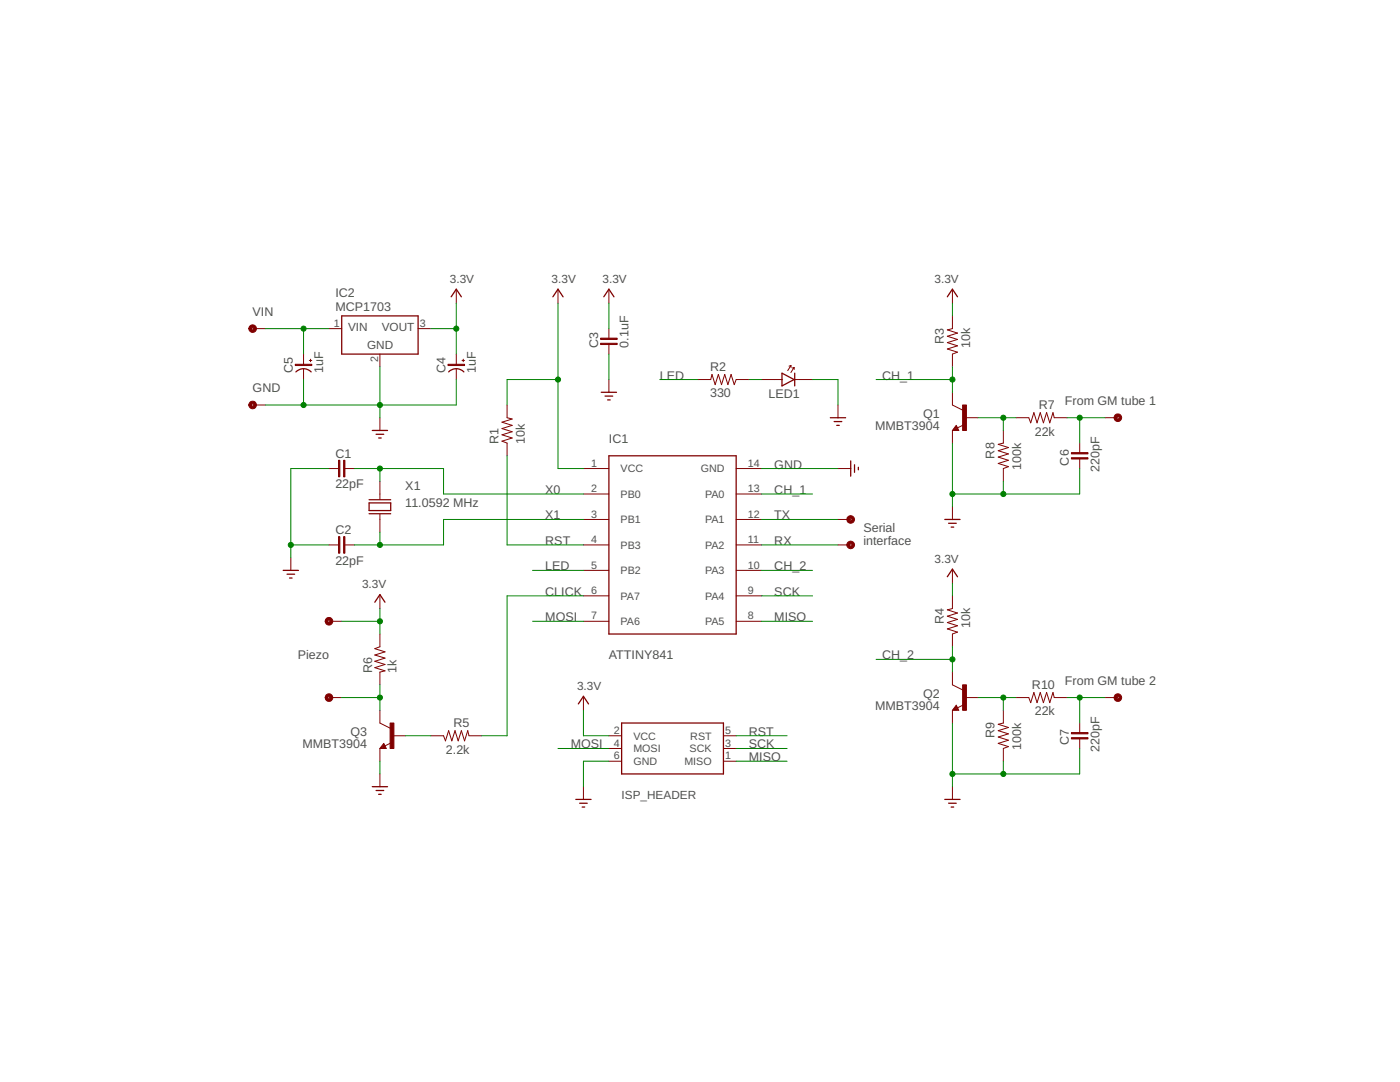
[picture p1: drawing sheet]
<?xml version="1.0" encoding="utf-8"?>
<!DOCTYPE eagle SYSTEM "eagle.dtd">
<eagle version="9.2.2">
<drawing>
<settings>
<setting alwaysvectorfont="no"/>
<setting verticaltext="up"/>
</settings>
<grid distance="0.1" unitdist="inch" unit="inch" style="lines" multiple="1" display="no" altdistance="0.01" altunitdist="inch" altunit="inch"/>
<schematic xreflabel="%F%N/%S.%C%R" xrefpart="/%S.%C%R">
<libraries>
<library name="thomas_library">
<symbols>
<symbol name="ATTINY841">
<pin name="PB3" x="-17.78" y="0" length="middle"/>
<pin name="PB1" x="-17.78" y="5.08" length="middle"/>
<pin name="PB0" x="-17.78" y="10.16" length="middle"/>
<pin name="PB2" x="-17.78" y="-5.08" length="middle"/>
<pin name="VCC" x="-17.78" y="15.24" length="middle"/>
<pin name="PA7" x="-17.78" y="-10.16" length="middle"/>
<pin name="PA6" x="-17.78" y="-15.24" length="middle"/>
<pin name="GND" x="17.78" y="15.24" length="middle" rot="R180"/>
<pin name="PA0" x="17.78" y="10.16" length="middle" rot="R180"/>
<pin name="PA1" x="17.78" y="5.08" length="middle" rot="R180"/>
<pin name="PA2" x="17.78" y="0" length="middle" rot="R180"/>
<pin name="PA3" x="17.78" y="-5.08" length="middle" rot="R180"/>
<pin name="PA4" x="17.78" y="-10.16" length="middle" rot="R180"/>
<pin name="PA5" x="17.78" y="-15.24" length="middle" rot="R180"/>
<wire x1="-12.7" y1="17.78" x2="-12.7" y2="-17.78" width="0.254" layer="94"/>
<wire x1="-12.7" y1="-17.78" x2="12.7" y2="-17.78" width="0.254" layer="94"/>
<wire x1="12.7" y1="-17.78" x2="12.7" y2="17.78" width="0.254" layer="94"/>
<wire x1="12.7" y1="17.78" x2="-12.7" y2="17.78" width="0.254" layer="94"/>
<text x="-12.7" y="20.32" size="1.778" layer="95">&gt;NAME</text>
<text x="-12.7" y="-22.86" size="1.778" layer="96">&gt;VALUE</text>
</symbol>
<symbol name="CRYSTAL">
<wire x1="-0.762" y1="2.159" x2="-0.762" y2="-2.159" width="0.254" layer="94"/>
<wire x1="-0.762" y1="-2.159" x2="0.762" y2="-2.159" width="0.254" layer="94"/>
<wire x1="0.762" y1="-2.159" x2="0.762" y2="2.159" width="0.254" layer="94"/>
<wire x1="0.762" y1="2.159" x2="-0.762" y2="2.159" width="0.254" layer="94"/>
<wire x1="-1.397" y1="2.159" x2="-1.397" y2="-2.159" width="0.254" layer="94"/>
<wire x1="1.397" y1="2.159" x2="1.397" y2="-2.159" width="0.254" layer="94"/>
<text x="-5.08" y="3.302" size="1.778" layer="95">&gt;NAME</text>
<pin name="1" x="-5.08" y="0" visible="off" length="short"/>
<pin name="2" x="5.08" y="0" visible="off" length="short" rot="R180"/>
<text x="-5.08" y="-5.08" size="1.778" layer="96">&gt;VALUE</text>
<wire x1="-1.524" y1="0" x2="-2.54" y2="0" width="0.1524" layer="94"/>
<wire x1="1.524" y1="0" x2="2.54" y2="0" width="0.1524" layer="94"/>
</symbol>
<symbol name="CAPACITOR">
<wire x1="-0.508" y1="0" x2="-2.54" y2="0" width="0.1524" layer="94"/>
<wire x1="0.508" y1="0" x2="2.54" y2="0" width="0.1524" layer="94"/>
<text x="-3.81" y="2.159" size="1.778" layer="95">&gt;NAME</text>
<text x="-3.81" y="-3.937" size="1.778" layer="96">&gt;VALUE</text>
<rectangle x1="-0.635" y1="-1.651" x2="-0.381" y2="1.651" layer="94"/>
<rectangle x1="0.381" y1="-1.651" x2="0.635" y2="1.651" layer="94"/>
<pin name="1" x="-2.54" y="0" visible="off" length="point" direction="pas" swaplevel="1"/>
<pin name="2" x="2.54" y="0" visible="off" length="point" direction="pas" swaplevel="1" rot="R180"/>
</symbol>
<symbol name="DGND">
<wire x1="-1.524" y1="0" x2="0" y2="0" width="0.254" layer="94"/>
<wire x1="0" y1="0" x2="1.524" y2="0" width="0.254" layer="94"/>
<wire x1="-0.762" y1="-0.762" x2="0.762" y2="-0.762" width="0.254" layer="94"/>
<wire x1="-0.254" y1="-1.524" x2="0.254" y2="-1.524" width="0.254" layer="94"/>
<pin name="GND" x="0" y="2.54" visible="off" length="short" direction="sup" rot="R270"/>
</symbol>
<symbol name="VCC">
<wire x1="-1.016" y1="1.27" x2="0" y2="2.794" width="0.254" layer="94"/>
<wire x1="0" y1="2.794" x2="1.016" y2="1.27" width="0.254" layer="94"/>
<text x="-1.27" y="4.064" size="1.6764" layer="95">&gt;VALUE</text>
<pin name="VCC" x="0" y="0" visible="pad" length="short" direction="sup" rot="R90"/>
</symbol>
<symbol name="RESISTOR">
<wire x1="-2.54" y1="0" x2="-2.159" y2="1.016" width="0.1524" layer="94"/>
<wire x1="-2.159" y1="1.016" x2="-1.524" y2="-1.016" width="0.1524" layer="94"/>
<wire x1="-1.524" y1="-1.016" x2="-0.889" y2="1.016" width="0.1524" layer="94"/>
<wire x1="-0.889" y1="1.016" x2="-0.254" y2="-1.016" width="0.1524" layer="94"/>
<wire x1="-0.254" y1="-1.016" x2="0.381" y2="1.016" width="0.1524" layer="94"/>
<wire x1="0.381" y1="1.016" x2="1.016" y2="-1.016" width="0.1524" layer="94"/>
<wire x1="1.016" y1="-1.016" x2="1.651" y2="1.016" width="0.1524" layer="94"/>
<wire x1="1.651" y1="1.016" x2="2.286" y2="-1.016" width="0.1524" layer="94"/>
<wire x1="2.286" y1="-1.016" x2="2.54" y2="0" width="0.1524" layer="94"/>
<text x="-2.667" y="1.7526" size="1.778" layer="95">&gt;NAME</text>
<text x="-2.667" y="-3.556" size="1.778" layer="96">&gt;VALUE</text>
<pin name="2" x="5.08" y="0" visible="off" length="short" direction="pas" swaplevel="1" rot="R180"/>
<pin name="1" x="-5.08" y="0" visible="off" length="short" direction="pas" swaplevel="1"/>
</symbol>
<symbol name="ISP_HEADER">
<wire x1="-10.16" y1="5.08" x2="-10.16" y2="-5.08" width="0.254" layer="94"/>
<wire x1="-10.16" y1="-5.08" x2="10.16" y2="-5.08" width="0.254" layer="94"/>
<wire x1="10.16" y1="-5.08" x2="10.16" y2="5.08" width="0.254" layer="94"/>
<wire x1="10.16" y1="5.08" x2="-10.16" y2="5.08" width="0.254" layer="94"/>
<pin name="VCC" x="-12.7" y="2.54" length="short"/>
<pin name="MOSI" x="-12.7" y="0" length="short"/>
<pin name="GND" x="-12.7" y="-2.54" length="short"/>
<pin name="MISO" x="12.7" y="-2.54" length="short" rot="R180"/>
<pin name="SCK" x="12.7" y="0" length="short" rot="R180"/>
<pin name="RST" x="12.7" y="2.54" length="short" rot="R180"/>
<text x="-10.16" y="-7.62" size="1.6764" layer="95">&gt;NAME</text>
</symbol>
<symbol name="TP">
<circle x="2.54" y="0" radius="0.508" width="0.508" layer="94"/>
<pin name="P$1" x="0" y="0" visible="off" length="short"/>
</symbol>
<symbol name="CAPACITOR+">
<wire x1="1.016" y1="-1.524" x2="1.016" y2="1.524" width="0.254" layer="94" curve="-90"/>
<wire x1="-1.27" y1="1.651" x2="-1.27" y2="1.143" width="0.1524" layer="94"/>
<wire x1="-1.016" y1="1.397" x2="-1.524" y2="1.397" width="0.1524" layer="94"/>
<wire x1="-2.54" y1="0" x2="-0.381" y2="0" width="0.1524" layer="94"/>
<wire x1="2.54" y1="0" x2="0.381" y2="0" width="0.1524" layer="94"/>
<text x="-3.81" y="2.159" size="1.778" layer="95">&gt;NAME</text>
<text x="-3.81" y="-3.937" size="1.778" layer="96">&gt;VALUE</text>
<rectangle x1="-0.508" y1="-1.651" x2="-0.254" y2="1.651" layer="94"/>
<pin name="1" x="-2.54" y="0" visible="off" length="point" direction="pas" swaplevel="1"/>
<pin name="2" x="2.54" y="0" visible="off" length="point" direction="pas" swaplevel="1" rot="R180"/>
</symbol>
<symbol name="MCP1703">
<wire x1="-7.62" y1="-2.54" x2="7.62" y2="-2.54" width="0.254" layer="94"/>
<wire x1="7.62" y1="-2.54" x2="7.62" y2="5.08" width="0.254" layer="94"/>
<wire x1="7.62" y1="5.08" x2="-7.62" y2="5.08" width="0.254" layer="94"/>
<wire x1="-7.62" y1="5.08" x2="-7.62" y2="-2.54" width="0.254" layer="94"/>
<text x="-8.89" y="8.89" size="1.778" layer="95">&gt;NAME</text>
<text x="-8.89" y="6.096" size="1.778" layer="96">&gt;VALUE</text>
<text x="-2.54" y="-1.524" size="1.6764" layer="95">GND</text>
<text x="0.381" y="2.032" size="1.6764" layer="95">VOUT</text>
<text x="-6.35" y="2.032" size="1.6764" layer="95">VIN</text>
<pin name="GND" x="0" y="-5.08" visible="pad" length="short" direction="pwr" rot="R90"/>
<pin name="VIN" x="-10.16" y="2.54" visible="pad" length="short" direction="pwr"/>
<pin name="VOUT" x="10.16" y="2.54" visible="pad" length="short" direction="pwr" rot="R180"/>
</symbol>
<symbol name="LED">
<wire x1="-1.016" y1="1.27" x2="-1.016" y2="0" width="0.254" layer="94"/>
<wire x1="-1.016" y1="0" x2="-1.016" y2="-1.27" width="0.254" layer="94"/>
<wire x1="-1.016" y1="-1.27" x2="1.397" y2="0" width="0.254" layer="94"/>
<wire x1="1.397" y1="0" x2="-1.016" y2="1.27" width="0.254" layer="94"/>
<wire x1="1.524" y1="1.27" x2="1.524" y2="0" width="0.254" layer="94"/>
<wire x1="1.524" y1="0" x2="1.524" y2="-1.27" width="0.254" layer="94"/>
<wire x1="0.127" y1="1.778" x2="0.762" y2="2.794" width="0.1524" layer="94"/>
<wire x1="0.762" y1="1.397" x2="1.397" y2="2.413" width="0.1524" layer="94"/>
<wire x1="0.762" y1="2.794" x2="0.381" y2="2.667" width="0.1524" layer="94"/>
<wire x1="0.762" y1="2.794" x2="0.8128" y2="2.413" width="0.1524" layer="94"/>
<wire x1="1.397" y1="2.413" x2="1.016" y2="2.286" width="0.1524" layer="94"/>
<wire x1="1.397" y1="2.413" x2="1.4478" y2="2.032" width="0.1524" layer="94"/>
<wire x1="-2.54" y1="0" x2="-1.016" y2="0" width="0.1524" layer="94"/>
<wire x1="2.54" y1="0" x2="1.524" y2="0" width="0.1524" layer="94"/>
<text x="-3.683" y="-3.683" size="1.778" layer="95">&gt;NAME</text>
<pin name="A" x="-5.08" y="0" visible="off" length="short"/>
<pin name="K" x="5.08" y="0" visible="off" length="short" rot="R180"/>
</symbol>
<symbol name="NPN">
<wire x1="2.54" y1="2.54" x2="0.508" y2="1.524" width="0.1524" layer="94"/>
<wire x1="1.778" y1="-1.524" x2="2.54" y2="-2.54" width="0.1524" layer="94"/>
<wire x1="2.54" y1="-2.54" x2="1.27" y2="-2.54" width="0.1524" layer="94"/>
<wire x1="1.27" y1="-2.54" x2="1.778" y2="-1.524" width="0.1524" layer="94"/>
<wire x1="1.54" y1="-2.04" x2="0.308" y2="-1.424" width="0.1524" layer="94"/>
<wire x1="1.524" y1="-2.413" x2="2.286" y2="-2.413" width="0.254" layer="94"/>
<wire x1="2.286" y1="-2.413" x2="1.778" y2="-1.778" width="0.254" layer="94"/>
<wire x1="1.778" y1="-1.778" x2="1.524" y2="-2.286" width="0.254" layer="94"/>
<wire x1="1.524" y1="-2.286" x2="1.905" y2="-2.286" width="0.254" layer="94"/>
<wire x1="1.905" y1="-2.286" x2="1.778" y2="-2.032" width="0.254" layer="94"/>
<text x="-10.16" y="7.62" size="1.778" layer="95">&gt;NAME</text>
<text x="-10.16" y="5.08" size="1.778" layer="96">&gt;VALUE</text>
<rectangle x1="-0.254" y1="-2.54" x2="0.508" y2="2.54" layer="94"/>
<pin name="B" x="-2.54" y="0" visible="off" length="short" direction="pas" swaplevel="1"/>
<pin name="E" x="2.54" y="-5.08" visible="off" length="short" direction="pas" swaplevel="3" rot="R90"/>
<pin name="C" x="2.54" y="5.08" visible="off" length="short" direction="pas" swaplevel="2" rot="R270"/>
</symbol>
</symbols>
<devicesets>
<deviceset name="ATTINY841" prefix="IC" uservalue="yes">
<gates>
<gate name="G$1" symbol="ATTINY841" x="0" y="0"/>
</gates>
<devices>
<device name="SO-14" package="SO14">
<connects>
<connect gate="G$1" pin="GND" pad="14"/>
<connect gate="G$1" pin="PA0" pad="13"/>
<connect gate="G$1" pin="PA1" pad="12"/>
<connect gate="G$1" pin="PA2" pad="11"/>
<connect gate="G$1" pin="PA3" pad="10"/>
<connect gate="G$1" pin="PA4" pad="9"/>
<connect gate="G$1" pin="PA5" pad="8"/>
<connect gate="G$1" pin="PA6" pad="7"/>
<connect gate="G$1" pin="PA7" pad="6"/>
<connect gate="G$1" pin="PB0" pad="2"/>
<connect gate="G$1" pin="PB1" pad="3"/>
<connect gate="G$1" pin="PB2" pad="5"/>
<connect gate="G$1" pin="PB3" pad="4"/>
<connect gate="G$1" pin="VCC" pad="1"/>
</connects>
<package3dinstances>
<package3dinstance package3d_urn="urn:adsk.eagle:package:16406/2"/>
</package3dinstances>
<technologies>
<technology name=""/>
</technologies>
</device>
</devices>
</deviceset>
<deviceset name="ABM3" prefix="X" uservalue="yes">
<gates>
<gate name="G$1" symbol="CRYSTAL" x="0" y="0"/>
</gates>
<devices>
<device name="" package="ABM3-2SMD">
<connects>
<connect gate="G$1" pin="1" pad="P$1"/>
<connect gate="G$1" pin="2" pad="P$2"/>
</connects>
<technologies>
<technology name=""/>
</technologies>
</device>
</devices>
</deviceset>
<deviceset name="CAPACITOR" prefix="C" uservalue="yes">
<gates>
<gate name="G$1" symbol="CAPACITOR" x="0" y="0"/>
</gates>
<devices>
<device name="0805" package="0805">
<connects>
<connect gate="G$1" pin="1" pad="1"/>
<connect gate="G$1" pin="2" pad="2"/>
</connects>
<technologies>
<technology name=""/>
</technologies>
</device>
<device name="1206" package="1206">
<connects>
<connect gate="G$1" pin="1" pad="1"/>
<connect gate="G$1" pin="2" pad="2"/>
</connects>
<technologies>
<technology name=""/>
</technologies>
</device>
</devices>
</deviceset>
<deviceset name="DGND">
<gates>
<gate name="G$1" symbol="DGND" x="0" y="0"/>
</gates>
<devices>
<device name="">
<technologies>
<technology name=""/>
</technologies>
</device>
</devices>
</deviceset>
<deviceset name="3.3V">
<gates>
<gate name="G$1" symbol="VCC" x="0" y="0"/>
</gates>
<devices>
<device name="">
<technologies>
<technology name=""/>
</technologies>
</device>
</devices>
</deviceset>
<deviceset name="RESISTOR" prefix="R" uservalue="yes">
<gates>
<gate name="G$1" symbol="RESISTOR" x="0" y="0"/>
</gates>
<devices>
<device name="0805" package="0805">
<connects>
<connect gate="G$1" pin="1" pad="1"/>
<connect gate="G$1" pin="2" pad="2"/>
</connects>
<technologies>
<technology name="SMD"/>
</technologies>
</device>
<device name="1206" package="1206">
<connects>
<connect gate="G$1" pin="1" pad="1"/>
<connect gate="G$1" pin="2" pad="2"/>
</connects>
<technologies>
<technology name="SMD"/>
</technologies>
</device>
</devices>
</deviceset>
<deviceset name="ISP_HEADER" uservalue="yes">
<gates>
<gate name="G$1" symbol="ISP_HEADER" x="0" y="0"/>
</gates>
<devices>
<device name="" package="ISP_HEADER">
<connects>
<connect gate="G$1" pin="GND" pad="6"/>
<connect gate="G$1" pin="MISO" pad="1"/>
<connect gate="G$1" pin="MOSI" pad="4"/>
<connect gate="G$1" pin="RST" pad="5"/>
<connect gate="G$1" pin="SCK" pad="3"/>
<connect gate="G$1" pin="VCC" pad="2"/>
</connects>
<technologies>
<technology name=""/>
</technologies>
</device>
</devices>
</deviceset>
<deviceset name="TP" prefix="TP">
<gates>
<gate name="G$1" symbol="TP" x="-2.54" y="0"/>
</gates>
<devices>
<device name="" package="TP">
<connects>
<connect gate="G$1" pin="P$1" pad="P$1"/>
</connects>
<technologies>
<technology name=""/>
</technologies>
</device>
<device name="SMALL" package="TP_SMALL">
<connects>
<connect gate="G$1" pin="P$1" pad="TP_SMALL"/>
</connects>
<technologies>
<technology name=""/>
</technologies>
</device>
<device name="TP_SMD" package="TP_SMD">
<connects>
<connect gate="G$1" pin="P$1" pad="P$1"/>
</connects>
<technologies>
<technology name=""/>
</technologies>
</device>
</devices>
</deviceset>
<deviceset name="CAPACITOR+" prefix="C" uservalue="yes">
<gates>
<gate name="G$1" symbol="CAPACITOR+" x="0" y="0"/>
</gates>
<devices>
<device name="" package="1206">
<connects>
<connect gate="G$1" pin="1" pad="1"/>
<connect gate="G$1" pin="2" pad="2"/>
</connects>
<technologies>
<technology name=""/>
</technologies>
</device>
<device name="0805" package="0805">
<connects>
<connect gate="G$1" pin="1" pad="1"/>
<connect gate="G$1" pin="2" pad="2"/>
</connects>
<technologies>
<technology name=""/>
</technologies>
</device>
</devices>
</deviceset>
<deviceset name="MCP1703" prefix="IC">
<gates>
<gate name="G$1" symbol="MCP1703" x="0" y="2.54"/>
</gates>
<devices>
<device name="" package="SOT-23A">
<connects>
<connect gate="G$1" pin="GND" pad="2"/>
<connect gate="G$1" pin="VIN" pad="1"/>
<connect gate="G$1" pin="VOUT" pad="3"/>
</connects>
<technologies>
<technology name=""/>
</technologies>
</device>
</devices>
</deviceset>
<deviceset name="LED" prefix="LED">
<gates>
<gate name="G$1" symbol="LED" x="0" y="0"/>
</gates>
<devices>
<device name="0805" package="0805">
<connects>
<connect gate="G$1" pin="A" pad="1"/>
<connect gate="G$1" pin="K" pad="2"/>
</connects>
<technologies>
<technology name=""/>
</technologies>
</device>
</devices>
</deviceset>
<deviceset name="MMBT3904" prefix="Q" uservalue="yes">
<gates>
<gate name="G$1" symbol="NPN" x="0" y="0"/>
</gates>
<devices>
<device name="" package="SOT-23A">
<connects>
<connect gate="G$1" pin="B" pad="2"/>
<connect gate="G$1" pin="C" pad="1"/>
<connect gate="G$1" pin="E" pad="3"/>
</connects>
<technologies>
<technology name=""/>
</technologies>
</device>
</devices>
</deviceset>
</devicesets>
</library>
</libraries>
<attributes>
</attributes>
<variantdefs>
</variantdefs>
<classes>
<class number="0" name="default" width="0" drill="0">
</class>
</classes>
<parts>
<part name="IC1" library="thomas_library" deviceset="ATTINY841" device="SO-14" package3d_urn="urn:adsk.eagle:package:16406/2" value="ATTINY841"/>
<part name="X1" library="thomas_library" deviceset="ABM3" device="" value="11.0592 MHz"/>
<part name="C1" library="thomas_library" deviceset="CAPACITOR" device="0805" value="22pF"/>
<part name="C2" library="thomas_library" deviceset="CAPACITOR" device="0805" value="22pF"/>
<part name="U$3" library="thomas_library" deviceset="DGND" device=""/>
<part name="U$1" library="thomas_library" deviceset="3.3V" device=""/>
<part name="U$2" library="thomas_library" deviceset="DGND" device=""/>
<part name="U$4" library="thomas_library" deviceset="DGND" device=""/>
<part name="C3" library="thomas_library" deviceset="CAPACITOR" device="0805" value="0.1uF"/>
<part name="R1" library="thomas_library" deviceset="RESISTOR" device="0805" technology="SMD" value="10k"/>
<part name="ISP_HEADER" library="thomas_library" deviceset="ISP_HEADER" device="" value="ISP header"/>
<part name="U$7" library="thomas_library" deviceset="3.3V" device=""/>
<part name="U$8" library="thomas_library" deviceset="DGND" device=""/>
<part name="TP1" library="thomas_library" deviceset="TP" device="SMALL"/>
<part name="TP2" library="thomas_library" deviceset="TP" device="SMALL"/>
<part name="C4" library="thomas_library" deviceset="CAPACITOR+" device="" value="1uF"/>
<part name="IC2" library="thomas_library" deviceset="MCP1703" device=""/>
<part name="U$5" library="thomas_library" deviceset="DGND" device=""/>
<part name="TP7" library="thomas_library" deviceset="TP" device="SMALL"/>
<part name="TP8" library="thomas_library" deviceset="TP" device="SMALL"/>
<part name="C5" library="thomas_library" deviceset="CAPACITOR+" device="" value="1uF"/>
<part name="LED1" library="thomas_library" deviceset="LED" device="0805"/>
<part name="U$9" library="thomas_library" deviceset="DGND" device=""/>
<part name="R2" library="thomas_library" deviceset="RESISTOR" device="0805" technology="SMD" value="330"/>
<part name="Q1" library="thomas_library" deviceset="MMBT3904" device="" value="MMBT3904"/>
<part name="Q2" library="thomas_library" deviceset="MMBT3904" device="" value="MMBT3904"/>
<part name="R3" library="thomas_library" deviceset="RESISTOR" device="0805" technology="SMD" value="10k"/>
<part name="U$10" library="thomas_library" deviceset="DGND" device=""/>
<part name="U$11" library="thomas_library" deviceset="3.3V" device=""/>
<part name="Q3" library="thomas_library" deviceset="MMBT3904" device="" value="MMBT3904"/>
<part name="R4" library="thomas_library" deviceset="RESISTOR" device="0805" technology="SMD" value="10k"/>
<part name="U$12" library="thomas_library" deviceset="3.3V" device=""/>
<part name="U$13" library="thomas_library" deviceset="DGND" device=""/>
<part name="R5" library="thomas_library" deviceset="RESISTOR" device="0805" technology="SMD" value="2.2k"/>
<part name="U$14" library="thomas_library" deviceset="DGND" device=""/>
<part name="TP3" library="thomas_library" deviceset="TP" device="SMALL"/>
<part name="TP4" library="thomas_library" deviceset="TP" device="SMALL"/>
<part name="U$15" library="thomas_library" deviceset="3.3V" device=""/>
<part name="R6" library="thomas_library" deviceset="RESISTOR" device="0805" technology="SMD" value="1k"/>
<part name="R7" library="thomas_library" deviceset="RESISTOR" device="0805" technology="SMD" value="22k"/>
<part name="R8" library="thomas_library" deviceset="RESISTOR" device="0805" technology="SMD" value="100k"/>
<part name="C6" library="thomas_library" deviceset="CAPACITOR" device="0805" value="220pF"/>
<part name="TP5" library="thomas_library" deviceset="TP" device=""/>
<part name="R9" library="thomas_library" deviceset="RESISTOR" device="0805" technology="SMD" value="100k"/>
<part name="R10" library="thomas_library" deviceset="RESISTOR" device="0805" technology="SMD" value="22k"/>
<part name="C7" library="thomas_library" deviceset="CAPACITOR" device="0805" value="220pF"/>
<part name="TP6" library="thomas_library" deviceset="TP" device=""/>
<part name="U$6" library="thomas_library" deviceset="3.3V" device=""/>
<part name="U$16" library="thomas_library" deviceset="3.3V" device=""/>
</parts>
<sheets>
<sheet>
<plain>
<text x="38.1" y="0" size="1.778" layer="97">Serial
interface</text>
<text x="-68.58" y="-22.86" size="1.778" layer="97" rot="MR0">Piezo</text>
<text x="96.52" y="27.94" size="1.778" layer="97" rot="MR0">From GM tube 1</text>
<text x="96.52" y="-27.94" size="1.778" layer="97" rot="MR0">From GM tube 2</text>
</plain>
<instances>
<instance part="IC1" gate="G$1" x="0" y="0" smashed="yes">
<attribute name="NAME" x="-12.7" y="20.32" size="1.778" layer="95"/>
<attribute name="VALUE" x="-12.7" y="-22.86" size="1.778" layer="96"/>
</instance>
<instance part="X1" gate="G$1" x="-58.42" y="7.62" smashed="yes" rot="R90">
<attribute name="NAME" x="-53.34" y="10.922" size="1.778" layer="95"/>
<attribute name="VALUE" x="-53.34" y="7.62" size="1.778" layer="96"/>
</instance>
<instance part="C1" gate="G$1" x="-66.04" y="15.24" smashed="yes">
<attribute name="NAME" x="-67.31" y="17.399" size="1.778" layer="95"/>
<attribute name="VALUE" x="-67.31" y="11.303" size="1.778" layer="96"/>
</instance>
<instance part="C2" gate="G$1" x="-66.04" y="0" smashed="yes">
<attribute name="NAME" x="-67.31" y="2.159" size="1.778" layer="95"/>
<attribute name="VALUE" x="-67.31" y="-3.937" size="1.778" layer="96"/>
</instance>
<instance part="U$3" gate="G$1" x="-76.2" y="-5.08" smashed="yes"/>
<instance part="U$1" gate="G$1" x="-22.86" y="48.26" smashed="yes">
<attribute name="VALUE" x="-24.13" y="52.324" size="1.6764" layer="95"/>
</instance>
<instance part="U$2" gate="G$1" x="35.56" y="15.24" smashed="yes" rot="R90"/>
<instance part="U$4" gate="G$1" x="-12.7" y="30.48" smashed="yes"/>
<instance part="C3" gate="G$1" x="-12.7" y="40.64" smashed="yes" rot="R90">
<attribute name="NAME" x="-14.859" y="39.37" size="1.778" layer="95" rot="R90"/>
<attribute name="VALUE" x="-8.763" y="39.37" size="1.778" layer="96" rot="R90"/>
</instance>
<instance part="R1" gate="G$1" x="-33.02" y="22.86" smashed="yes" rot="R90">
<attribute name="NAME" x="-34.7726" y="20.193" size="1.778" layer="95" rot="R90"/>
<attribute name="VALUE" x="-29.464" y="20.193" size="1.778" layer="96" rot="R90"/>
</instance>
<instance part="ISP_HEADER" gate="G$1" x="0" y="-40.64" smashed="yes">
<attribute name="NAME" x="-10.16" y="-50.8" size="1.6764" layer="95"/>
</instance>
<instance part="U$7" gate="G$1" x="-17.78" y="-33.02" smashed="yes">
<attribute name="VALUE" x="-19.05" y="-28.956" size="1.6764" layer="95"/>
</instance>
<instance part="U$8" gate="G$1" x="-17.78" y="-50.8" smashed="yes"/>
<instance part="TP1" gate="G$1" x="33.02" y="5.08" smashed="yes"/>
<instance part="TP2" gate="G$1" x="33.02" y="0" smashed="yes"/>
<instance part="C4" gate="G$1" x="-43.18" y="35.56" smashed="yes" rot="R270">
<attribute name="NAME" x="-45.339" y="34.29" size="1.778" layer="95" rot="R90"/>
<attribute name="VALUE" x="-39.243" y="34.29" size="1.778" layer="96" rot="R90"/>
</instance>
<instance part="IC2" gate="G$1" x="-58.42" y="40.64" smashed="yes">
<attribute name="NAME" x="-67.31" y="49.53" size="1.778" layer="95"/>
<attribute name="VALUE" x="-67.31" y="46.736" size="1.778" layer="96"/>
</instance>
<instance part="U$5" gate="G$1" x="-58.42" y="22.86" smashed="yes"/>
<instance part="TP7" gate="G$1" x="-81.28" y="43.18" smashed="yes" rot="R180"/>
<instance part="TP8" gate="G$1" x="-81.28" y="27.94" smashed="yes" rot="R180"/>
<instance part="C5" gate="G$1" x="-73.66" y="35.56" smashed="yes" rot="R270">
<attribute name="NAME" x="-75.819" y="34.29" size="1.778" layer="95" rot="R90"/>
<attribute name="VALUE" x="-69.723" y="34.29" size="1.778" layer="96" rot="R90"/>
</instance>
<instance part="LED1" gate="G$1" x="22.86" y="33.02" smashed="yes">
<attribute name="NAME" x="19.177" y="29.337" size="1.778" layer="95"/>
</instance>
<instance part="U$9" gate="G$1" x="33.02" y="25.4" smashed="yes"/>
<instance part="R2" gate="G$1" x="10.16" y="33.02" smashed="yes" rot="R180">
<attribute name="NAME" x="7.493" y="34.7726" size="1.778" layer="95"/>
<attribute name="VALUE" x="7.493" y="29.464" size="1.778" layer="96"/>
</instance>
<instance part="Q1" gate="G$1" x="58.42" y="25.4" smashed="yes" rot="MR0">
<attribute name="NAME" x="53.34" y="25.4" size="1.778" layer="95" rot="MR0"/>
<attribute name="VALUE" x="53.34" y="22.86" size="1.778" layer="96" rot="MR0"/>
</instance>
<instance part="Q2" gate="G$1" x="58.42" y="-30.48" smashed="yes" rot="MR0">
<attribute name="NAME" x="53.34" y="-30.48" size="1.778" layer="95" rot="MR0"/>
<attribute name="VALUE" x="53.34" y="-33.02" size="1.778" layer="96" rot="MR0"/>
</instance>
<instance part="R3" gate="G$1" x="55.88" y="40.64" smashed="yes" rot="MR90">
<attribute name="NAME" x="54.1274" y="43.307" size="1.778" layer="95" rot="MR270"/>
<attribute name="VALUE" x="59.436" y="43.307" size="1.778" layer="96" rot="MR270"/>
</instance>
<instance part="U$10" gate="G$1" x="55.88" y="5.08" smashed="yes" rot="MR0"/>
<instance part="U$11" gate="G$1" x="55.88" y="48.26" smashed="yes" rot="MR0">
<attribute name="VALUE" x="57.15" y="52.324" size="1.6764" layer="95" rot="MR0"/>
</instance>
<instance part="Q3" gate="G$1" x="-55.88" y="-38.1" smashed="yes" rot="MR0">
<attribute name="NAME" x="-60.96" y="-38.1" size="1.778" layer="95" rot="MR0"/>
<attribute name="VALUE" x="-60.96" y="-40.64" size="1.778" layer="96" rot="MR0"/>
</instance>
<instance part="R4" gate="G$1" x="55.88" y="-15.24" smashed="yes" rot="MR90">
<attribute name="NAME" x="54.1274" y="-12.573" size="1.778" layer="95" rot="MR270"/>
<attribute name="VALUE" x="59.436" y="-12.573" size="1.778" layer="96" rot="MR270"/>
</instance>
<instance part="U$12" gate="G$1" x="55.88" y="-7.62" smashed="yes" rot="MR0">
<attribute name="VALUE" x="57.15" y="-3.556" size="1.6764" layer="95" rot="MR0"/>
</instance>
<instance part="U$13" gate="G$1" x="55.88" y="-50.8" smashed="yes" rot="MR0"/>
<instance part="R5" gate="G$1" x="-43.18" y="-38.1" smashed="yes" rot="MR180">
<attribute name="NAME" x="-40.513" y="-36.3474" size="1.778" layer="95" rot="MR0"/>
<attribute name="VALUE" x="-40.513" y="-41.656" size="1.778" layer="96" rot="MR0"/>
</instance>
<instance part="U$14" gate="G$1" x="-58.42" y="-48.26" smashed="yes" rot="MR0"/>
<instance part="TP3" gate="G$1" x="-66.04" y="-30.48" smashed="yes" rot="MR0"/>
<instance part="TP4" gate="G$1" x="-66.04" y="-15.24" smashed="yes" rot="MR0"/>
<instance part="U$15" gate="G$1" x="-58.42" y="-12.7" smashed="yes" rot="MR0">
<attribute name="VALUE" x="-57.15" y="-8.636" size="1.6764" layer="95" rot="MR0"/>
</instance>
<instance part="R6" gate="G$1" x="-58.42" y="-22.86" smashed="yes" rot="MR270">
<attribute name="NAME" x="-61.7474" y="-25.527" size="1.778" layer="95" rot="MR90"/>
<attribute name="VALUE" x="-56.896" y="-25.527" size="1.778" layer="96" rot="MR90"/>
</instance>
<instance part="R7" gate="G$1" x="73.66" y="25.4" smashed="yes" rot="MR180">
<attribute name="NAME" x="76.327" y="27.1526" size="1.778" layer="95" rot="MR0"/>
<attribute name="VALUE" x="76.327" y="21.844" size="1.778" layer="96" rot="MR0"/>
</instance>
<instance part="R8" gate="G$1" x="66.04" y="17.78" smashed="yes" rot="MR90">
<attribute name="NAME" x="64.2874" y="20.447" size="1.778" layer="95" rot="MR270"/>
<attribute name="VALUE" x="69.596" y="20.447" size="1.778" layer="96" rot="MR270"/>
</instance>
<instance part="C6" gate="G$1" x="81.28" y="17.78" smashed="yes" rot="MR270">
<attribute name="NAME" x="79.121" y="19.05" size="1.778" layer="95" rot="MR270"/>
<attribute name="VALUE" x="85.217" y="21.59" size="1.778" layer="96" rot="MR270"/>
</instance>
<instance part="TP5" gate="G$1" x="86.36" y="25.4" smashed="yes" rot="MR180"/>
<instance part="R9" gate="G$1" x="66.04" y="-38.1" smashed="yes" rot="MR90">
<attribute name="NAME" x="64.2874" y="-35.433" size="1.778" layer="95" rot="MR270"/>
<attribute name="VALUE" x="69.596" y="-35.433" size="1.778" layer="96" rot="MR270"/>
</instance>
<instance part="R10" gate="G$1" x="73.66" y="-30.48" smashed="yes" rot="MR180">
<attribute name="NAME" x="76.327" y="-28.7274" size="1.778" layer="95" rot="MR0"/>
<attribute name="VALUE" x="76.327" y="-34.036" size="1.778" layer="96" rot="MR0"/>
</instance>
<instance part="C7" gate="G$1" x="81.28" y="-38.1" smashed="yes" rot="MR270">
<attribute name="NAME" x="79.121" y="-36.83" size="1.778" layer="95" rot="MR270"/>
<attribute name="VALUE" x="85.217" y="-34.29" size="1.778" layer="96" rot="MR270"/>
</instance>
<instance part="TP6" gate="G$1" x="86.36" y="-30.48" smashed="yes" rot="MR180"/>
<instance part="U$6" gate="G$1" x="-43.18" y="48.26" smashed="yes">
<attribute name="VALUE" x="-44.45" y="52.324" size="1.6764" layer="95"/>
</instance>
<instance part="U$16" gate="G$1" x="-12.7" y="48.26" smashed="yes">
<attribute name="VALUE" x="-13.97" y="52.324" size="1.6764" layer="95"/>
</instance>
</instances>
<busses>
</busses>
<nets>
<net name="GND" class="0">
<segment>
<pinref part="C1" gate="G$1" pin="1"/>
<wire x1="-68.58" y1="15.24" x2="-76.2" y2="15.24" width="0.1524" layer="91"/>
<pinref part="U$3" gate="G$1" pin="GND"/>
<wire x1="-76.2" y1="15.24" x2="-76.2" y2="0" width="0.1524" layer="91"/>
<pinref part="C2" gate="G$1" pin="1"/>
<wire x1="-76.2" y1="0" x2="-76.2" y2="-2.54" width="0.1524" layer="91"/>
<wire x1="-68.58" y1="0" x2="-76.2" y2="0" width="0.1524" layer="91"/>
<junction x="-76.2" y="0"/>
</segment>
<segment>
<pinref part="IC1" gate="G$1" pin="GND"/>
<pinref part="U$2" gate="G$1" pin="GND"/>
<wire x1="17.78" y1="15.24" x2="33.02" y2="15.24" width="0.1524" layer="91"/>
<label x="20.32" y="15.24" size="1.778" layer="95"/>
</segment>
<segment>
<pinref part="ISP_HEADER" gate="G$1" pin="GND"/>
<wire x1="-12.7" y1="-43.18" x2="-17.78" y2="-43.18" width="0.1524" layer="91"/>
<pinref part="U$8" gate="G$1" pin="GND"/>
<wire x1="-17.78" y1="-43.18" x2="-17.78" y2="-48.26" width="0.1524" layer="91"/>
</segment>
<segment>
<pinref part="IC2" gate="G$1" pin="GND"/>
<pinref part="U$5" gate="G$1" pin="GND"/>
<wire x1="-58.42" y1="35.56" x2="-58.42" y2="27.94" width="0.1524" layer="91"/>
<pinref part="TP8" gate="G$1" pin="P$1"/>
<wire x1="-58.42" y1="27.94" x2="-58.42" y2="25.4" width="0.1524" layer="91"/>
<wire x1="-81.28" y1="27.94" x2="-73.66" y2="27.94" width="0.1524" layer="91"/>
<junction x="-58.42" y="27.94"/>
<label x="-83.82" y="30.48" size="1.778" layer="95"/>
<pinref part="C5" gate="G$1" pin="2"/>
<wire x1="-73.66" y1="27.94" x2="-58.42" y2="27.94" width="0.1524" layer="91"/>
<wire x1="-73.66" y1="33.02" x2="-73.66" y2="27.94" width="0.1524" layer="91"/>
<junction x="-73.66" y="27.94"/>
<pinref part="C4" gate="G$1" pin="2"/>
<wire x1="-58.42" y1="27.94" x2="-43.18" y2="27.94" width="0.1524" layer="91"/>
<wire x1="-43.18" y1="27.94" x2="-43.18" y2="33.02" width="0.1524" layer="91"/>
</segment>
<segment>
<pinref part="LED1" gate="G$1" pin="K"/>
<pinref part="U$9" gate="G$1" pin="GND"/>
<wire x1="27.94" y1="33.02" x2="33.02" y2="33.02" width="0.1524" layer="91"/>
<wire x1="33.02" y1="33.02" x2="33.02" y2="27.94" width="0.1524" layer="91"/>
</segment>
<segment>
<pinref part="Q2" gate="G$1" pin="E"/>
<pinref part="U$13" gate="G$1" pin="GND"/>
<wire x1="55.88" y1="-35.56" x2="55.88" y2="-45.72" width="0.1524" layer="91"/>
<pinref part="R9" gate="G$1" pin="1"/>
<wire x1="55.88" y1="-45.72" x2="55.88" y2="-48.26" width="0.1524" layer="91"/>
<wire x1="66.04" y1="-43.18" x2="66.04" y2="-45.72" width="0.1524" layer="91"/>
<wire x1="66.04" y1="-45.72" x2="55.88" y2="-45.72" width="0.1524" layer="91"/>
<junction x="55.88" y="-45.72"/>
<pinref part="C7" gate="G$1" pin="2"/>
<wire x1="66.04" y1="-45.72" x2="81.28" y2="-45.72" width="0.1524" layer="91"/>
<wire x1="81.28" y1="-45.72" x2="81.28" y2="-40.64" width="0.1524" layer="91"/>
<junction x="66.04" y="-45.72"/>
</segment>
<segment>
<pinref part="Q3" gate="G$1" pin="E"/>
<pinref part="U$14" gate="G$1" pin="GND"/>
<wire x1="-58.42" y1="-43.18" x2="-58.42" y2="-45.72" width="0.1524" layer="91"/>
</segment>
<segment>
<pinref part="R8" gate="G$1" pin="1"/>
<wire x1="66.04" y1="12.7" x2="66.04" y2="10.16" width="0.1524" layer="91"/>
<wire x1="66.04" y1="10.16" x2="81.28" y2="10.16" width="0.1524" layer="91"/>
<pinref part="C6" gate="G$1" pin="2"/>
<wire x1="81.28" y1="10.16" x2="81.28" y2="15.24" width="0.1524" layer="91"/>
<junction x="66.04" y="10.16"/>
<pinref part="Q1" gate="G$1" pin="E"/>
<pinref part="U$10" gate="G$1" pin="GND"/>
<wire x1="55.88" y1="20.32" x2="55.88" y2="10.16" width="0.1524" layer="91"/>
<wire x1="55.88" y1="10.16" x2="55.88" y2="7.62" width="0.1524" layer="91"/>
<wire x1="66.04" y1="10.16" x2="55.88" y2="10.16" width="0.1524" layer="91"/>
<junction x="55.88" y="10.16"/>
</segment>
<segment>
<pinref part="C3" gate="G$1" pin="1"/>
<wire x1="-12.7" y1="38.1" x2="-12.7" y2="33.02" width="0.1524" layer="91"/>
<pinref part="U$4" gate="G$1" pin="GND"/>
</segment>
</net>
<net name="X0" class="0">
<segment>
<pinref part="C1" gate="G$1" pin="2"/>
<wire x1="-63.5" y1="15.24" x2="-58.42" y2="15.24" width="0.1524" layer="91"/>
<pinref part="X1" gate="G$1" pin="2"/>
<wire x1="-58.42" y1="15.24" x2="-58.42" y2="12.7" width="0.1524" layer="91"/>
<pinref part="IC1" gate="G$1" pin="PB0"/>
<wire x1="-58.42" y1="15.24" x2="-45.72" y2="15.24" width="0.1524" layer="91"/>
<wire x1="-45.72" y1="15.24" x2="-45.72" y2="10.16" width="0.1524" layer="91"/>
<wire x1="-45.72" y1="10.16" x2="-17.78" y2="10.16" width="0.1524" layer="91"/>
<junction x="-58.42" y="15.24"/>
<label x="-25.4" y="10.16" size="1.778" layer="95"/>
</segment>
</net>
<net name="X1" class="0">
<segment>
<pinref part="C2" gate="G$1" pin="2"/>
<wire x1="-63.5" y1="0" x2="-58.42" y2="0" width="0.1524" layer="91"/>
<pinref part="X1" gate="G$1" pin="1"/>
<wire x1="-58.42" y1="0" x2="-58.42" y2="2.54" width="0.1524" layer="91"/>
<wire x1="-58.42" y1="0" x2="-45.72" y2="0" width="0.1524" layer="91"/>
<junction x="-58.42" y="0"/>
<wire x1="-45.72" y1="0" x2="-45.72" y2="5.08" width="0.1524" layer="91"/>
<pinref part="IC1" gate="G$1" pin="PB1"/>
<wire x1="-45.72" y1="5.08" x2="-17.78" y2="5.08" width="0.1524" layer="91"/>
<label x="-25.4" y="5.08" size="1.778" layer="95"/>
</segment>
</net>
<net name="3V3" class="0">
<segment>
<pinref part="IC1" gate="G$1" pin="VCC"/>
<wire x1="-17.78" y1="15.24" x2="-22.86" y2="15.24" width="0.1524" layer="91"/>
<pinref part="U$1" gate="G$1" pin="VCC"/>
<wire x1="-22.86" y1="15.24" x2="-22.86" y2="33.02" width="0.1524" layer="91"/>
<wire x1="-22.86" y1="33.02" x2="-22.86" y2="48.26" width="0.1524" layer="91"/>
<junction x="-22.86" y="33.02"/>
<wire x1="-22.86" y1="33.02" x2="-33.02" y2="33.02" width="0.1524" layer="91"/>
<pinref part="R1" gate="G$1" pin="2"/>
<wire x1="-33.02" y1="33.02" x2="-33.02" y2="27.94" width="0.1524" layer="91"/>
</segment>
<segment>
<pinref part="ISP_HEADER" gate="G$1" pin="VCC"/>
<wire x1="-12.7" y1="-38.1" x2="-17.78" y2="-38.1" width="0.1524" layer="91"/>
<pinref part="U$7" gate="G$1" pin="VCC"/>
<wire x1="-17.78" y1="-38.1" x2="-17.78" y2="-33.02" width="0.1524" layer="91"/>
</segment>
<segment>
<pinref part="U$12" gate="G$1" pin="VCC"/>
<pinref part="R4" gate="G$1" pin="2"/>
<wire x1="55.88" y1="-7.62" x2="55.88" y2="-10.16" width="0.1524" layer="91"/>
</segment>
<segment>
<pinref part="U$11" gate="G$1" pin="VCC"/>
<pinref part="R3" gate="G$1" pin="2"/>
<wire x1="55.88" y1="48.26" x2="55.88" y2="45.72" width="0.1524" layer="91"/>
</segment>
<segment>
<pinref part="U$15" gate="G$1" pin="VCC"/>
<pinref part="R6" gate="G$1" pin="1"/>
<wire x1="-58.42" y1="-12.7" x2="-58.42" y2="-15.24" width="0.1524" layer="91"/>
<pinref part="TP4" gate="G$1" pin="P$1"/>
<wire x1="-58.42" y1="-15.24" x2="-58.42" y2="-17.78" width="0.1524" layer="91"/>
<wire x1="-66.04" y1="-15.24" x2="-58.42" y2="-15.24" width="0.1524" layer="91"/>
<junction x="-58.42" y="-15.24"/>
</segment>
<segment>
<pinref part="IC2" gate="G$1" pin="VOUT"/>
<wire x1="-48.26" y1="43.18" x2="-43.18" y2="43.18" width="0.1524" layer="91"/>
<pinref part="U$6" gate="G$1" pin="VCC"/>
<wire x1="-43.18" y1="43.18" x2="-43.18" y2="48.26" width="0.1524" layer="91"/>
<pinref part="C4" gate="G$1" pin="1"/>
<wire x1="-43.18" y1="38.1" x2="-43.18" y2="43.18" width="0.1524" layer="91"/>
<junction x="-43.18" y="43.18"/>
</segment>
<segment>
<pinref part="U$16" gate="G$1" pin="VCC"/>
<pinref part="C3" gate="G$1" pin="2"/>
<wire x1="-12.7" y1="48.26" x2="-12.7" y2="43.18" width="0.1524" layer="91"/>
</segment>
</net>
<net name="MOSI" class="0">
<segment>
<pinref part="IC1" gate="G$1" pin="PA6"/>
<wire x1="-17.78" y1="-15.24" x2="-27.94" y2="-15.24" width="0.1524" layer="91"/>
<label x="-25.4" y="-15.24" size="1.778" layer="95"/>
</segment>
<segment>
<pinref part="ISP_HEADER" gate="G$1" pin="MOSI"/>
<wire x1="-12.7" y1="-40.64" x2="-22.86" y2="-40.64" width="0.1524" layer="91"/>
<label x="-20.32" y="-40.64" size="1.778" layer="95"/>
</segment>
</net>
<net name="MISO" class="0">
<segment>
<pinref part="IC1" gate="G$1" pin="PA5"/>
<wire x1="17.78" y1="-15.24" x2="27.94" y2="-15.24" width="0.1524" layer="91"/>
<label x="20.32" y="-15.24" size="1.778" layer="95"/>
</segment>
<segment>
<pinref part="ISP_HEADER" gate="G$1" pin="MISO"/>
<wire x1="12.7" y1="-43.18" x2="22.86" y2="-43.18" width="0.1524" layer="91"/>
<label x="15.24" y="-43.18" size="1.778" layer="95"/>
</segment>
</net>
<net name="SCK" class="0">
<segment>
<pinref part="IC1" gate="G$1" pin="PA4"/>
<wire x1="17.78" y1="-10.16" x2="27.94" y2="-10.16" width="0.1524" layer="91"/>
<label x="20.32" y="-10.16" size="1.778" layer="95"/>
</segment>
<segment>
<pinref part="ISP_HEADER" gate="G$1" pin="SCK"/>
<wire x1="12.7" y1="-40.64" x2="22.86" y2="-40.64" width="0.1524" layer="91"/>
<label x="15.24" y="-40.64" size="1.778" layer="95"/>
</segment>
</net>
<net name="RST" class="0">
<segment>
<pinref part="ISP_HEADER" gate="G$1" pin="RST"/>
<wire x1="12.7" y1="-38.1" x2="22.86" y2="-38.1" width="0.1524" layer="91"/>
<label x="15.24" y="-38.1" size="1.778" layer="95"/>
</segment>
<segment>
<pinref part="IC1" gate="G$1" pin="PB3"/>
<wire x1="-17.78" y1="0" x2="-33.02" y2="0" width="0.1524" layer="91"/>
<pinref part="R1" gate="G$1" pin="1"/>
<wire x1="-33.02" y1="0" x2="-33.02" y2="17.78" width="0.1524" layer="91"/>
<label x="-25.4" y="0" size="1.778" layer="95"/>
</segment>
</net>
<net name="CH_1" class="0">
<segment>
<pinref part="R3" gate="G$1" pin="1"/>
<pinref part="Q1" gate="G$1" pin="C"/>
<wire x1="55.88" y1="35.56" x2="55.88" y2="33.02" width="0.1524" layer="91"/>
<wire x1="55.88" y1="33.02" x2="55.88" y2="30.48" width="0.1524" layer="91"/>
<wire x1="55.88" y1="33.02" x2="40.64" y2="33.02" width="0.1524" layer="91"/>
<junction x="55.88" y="33.02"/>
<label x="48.26" y="33.02" size="1.778" layer="95" rot="MR0"/>
</segment>
<segment>
<pinref part="IC1" gate="G$1" pin="PA0"/>
<wire x1="17.78" y1="10.16" x2="27.94" y2="10.16" width="0.1524" layer="91"/>
<label x="20.32" y="10.16" size="1.778" layer="95"/>
</segment>
</net>
<net name="TX" class="0">
<segment>
<pinref part="IC1" gate="G$1" pin="PA1"/>
<wire x1="17.78" y1="5.08" x2="33.02" y2="5.08" width="0.1524" layer="91"/>
<label x="20.32" y="5.08" size="1.778" layer="95"/>
<pinref part="TP1" gate="G$1" pin="P$1"/>
</segment>
</net>
<net name="RX" class="0">
<segment>
<pinref part="IC1" gate="G$1" pin="PA2"/>
<wire x1="17.78" y1="0" x2="33.02" y2="0" width="0.1524" layer="91"/>
<label x="20.32" y="0" size="1.778" layer="95"/>
<pinref part="TP2" gate="G$1" pin="P$1"/>
</segment>
</net>
<net name="CLICK" class="0">
<segment>
<pinref part="IC1" gate="G$1" pin="PA7"/>
<wire x1="-33.02" y1="-10.16" x2="-17.78" y2="-10.16" width="0.1524" layer="91"/>
<label x="-25.4" y="-10.16" size="1.778" layer="95"/>
<pinref part="R5" gate="G$1" pin="2"/>
<wire x1="-33.02" y1="-10.16" x2="-33.02" y2="-38.1" width="0.1524" layer="91"/>
<wire x1="-33.02" y1="-38.1" x2="-38.1" y2="-38.1" width="0.1524" layer="91"/>
</segment>
</net>
<net name="CH_2" class="0">
<segment>
<pinref part="R4" gate="G$1" pin="1"/>
<pinref part="Q2" gate="G$1" pin="C"/>
<wire x1="55.88" y1="-20.32" x2="55.88" y2="-22.86" width="0.1524" layer="91"/>
<wire x1="55.88" y1="-22.86" x2="55.88" y2="-25.4" width="0.1524" layer="91"/>
<wire x1="55.88" y1="-22.86" x2="40.64" y2="-22.86" width="0.1524" layer="91"/>
<junction x="55.88" y="-22.86"/>
<label x="48.26" y="-22.86" size="1.778" layer="95" rot="MR0"/>
</segment>
<segment>
<pinref part="IC1" gate="G$1" pin="PA3"/>
<wire x1="17.78" y1="-5.08" x2="27.94" y2="-5.08" width="0.1524" layer="91"/>
<label x="20.32" y="-5.08" size="1.778" layer="95"/>
</segment>
</net>
<net name="VIN" class="0">
<segment>
<pinref part="TP7" gate="G$1" pin="P$1"/>
<pinref part="IC2" gate="G$1" pin="VIN"/>
<wire x1="-81.28" y1="43.18" x2="-73.66" y2="43.18" width="0.1524" layer="91"/>
<label x="-83.82" y="45.72" size="1.778" layer="95"/>
<pinref part="C5" gate="G$1" pin="1"/>
<wire x1="-73.66" y1="43.18" x2="-68.58" y2="43.18" width="0.1524" layer="91"/>
<wire x1="-73.66" y1="38.1" x2="-73.66" y2="43.18" width="0.1524" layer="91"/>
<junction x="-73.66" y="43.18"/>
</segment>
</net>
<net name="N$1" class="0">
<segment>
<pinref part="R2" gate="G$1" pin="1"/>
<wire x1="15.24" y1="33.02" x2="17.78" y2="33.02" width="0.1524" layer="91"/>
<pinref part="LED1" gate="G$1" pin="A"/>
</segment>
</net>
<net name="N$2" class="0">
<segment>
<pinref part="R5" gate="G$1" pin="1"/>
<pinref part="Q3" gate="G$1" pin="B"/>
<wire x1="-48.26" y1="-38.1" x2="-53.34" y2="-38.1" width="0.1524" layer="91"/>
</segment>
</net>
<net name="N$3" class="0">
<segment>
<pinref part="R6" gate="G$1" pin="2"/>
<pinref part="Q3" gate="G$1" pin="C"/>
<wire x1="-58.42" y1="-27.94" x2="-58.42" y2="-30.48" width="0.1524" layer="91"/>
<pinref part="TP3" gate="G$1" pin="P$1"/>
<wire x1="-58.42" y1="-30.48" x2="-58.42" y2="-33.02" width="0.1524" layer="91"/>
<wire x1="-66.04" y1="-30.48" x2="-58.42" y2="-30.48" width="0.1524" layer="91"/>
<junction x="-58.42" y="-30.48"/>
</segment>
</net>
<net name="N$4" class="0">
<segment>
<pinref part="R7" gate="G$1" pin="1"/>
<pinref part="R8" gate="G$1" pin="2"/>
<wire x1="68.58" y1="25.4" x2="66.04" y2="25.4" width="0.1524" layer="91"/>
<pinref part="Q1" gate="G$1" pin="B"/>
<wire x1="66.04" y1="25.4" x2="66.04" y2="22.86" width="0.1524" layer="91"/>
<wire x1="60.96" y1="25.4" x2="66.04" y2="25.4" width="0.1524" layer="91"/>
<junction x="66.04" y="25.4"/>
</segment>
</net>
<net name="N$5" class="0">
<segment>
<pinref part="R7" gate="G$1" pin="2"/>
<wire x1="78.74" y1="25.4" x2="81.28" y2="25.4" width="0.1524" layer="91"/>
<pinref part="C6" gate="G$1" pin="1"/>
<wire x1="81.28" y1="25.4" x2="81.28" y2="20.32" width="0.1524" layer="91"/>
<pinref part="TP5" gate="G$1" pin="P$1"/>
<wire x1="81.28" y1="25.4" x2="86.36" y2="25.4" width="0.1524" layer="91"/>
<junction x="81.28" y="25.4"/>
</segment>
</net>
<net name="N$6" class="0">
<segment>
<pinref part="Q2" gate="G$1" pin="B"/>
<wire x1="60.96" y1="-30.48" x2="66.04" y2="-30.48" width="0.1524" layer="91"/>
<pinref part="R9" gate="G$1" pin="2"/>
<wire x1="66.04" y1="-30.48" x2="66.04" y2="-33.02" width="0.1524" layer="91"/>
<pinref part="R10" gate="G$1" pin="1"/>
<wire x1="66.04" y1="-30.48" x2="68.58" y2="-30.48" width="0.1524" layer="91"/>
<junction x="66.04" y="-30.48"/>
</segment>
</net>
<net name="N$8" class="0">
<segment>
<pinref part="R10" gate="G$1" pin="2"/>
<wire x1="78.74" y1="-30.48" x2="81.28" y2="-30.48" width="0.1524" layer="91"/>
<pinref part="C7" gate="G$1" pin="1"/>
<wire x1="81.28" y1="-30.48" x2="81.28" y2="-35.56" width="0.1524" layer="91"/>
<pinref part="TP6" gate="G$1" pin="P$1"/>
<wire x1="81.28" y1="-30.48" x2="86.36" y2="-30.48" width="0.1524" layer="91"/>
<junction x="81.28" y="-30.48"/>
</segment>
</net>
<net name="LED" class="0">
<segment>
<pinref part="R2" gate="G$1" pin="2"/>
<wire x1="5.08" y1="33.02" x2="-2.54" y2="33.02" width="0.1524" layer="91"/>
<label x="-2.54" y="33.02" size="1.778" layer="95"/>
</segment>
<segment>
<pinref part="IC1" gate="G$1" pin="PB2"/>
<wire x1="-17.78" y1="-5.08" x2="-27.94" y2="-5.08" width="0.1524" layer="91"/>
<label x="-25.4" y="-5.08" size="1.778" layer="95"/>
</segment>
</net>
</nets>
</sheet>
</sheets>
<errors>
<approved hash="102,1,-22.86,48.26,VCC,3V3,,,,"/>
<approved hash="102,1,-17.78,-33.02,VCC,3V3,,,,"/>
<approved hash="102,1,55.88,48.26,VCC,3V3,,,,"/>
<approved hash="102,1,55.88,-7.62,VCC,3V3,,,,"/>
<approved hash="102,1,-58.42,-12.7,VCC,3V3,,,,"/>
<approved hash="102,1,-43.18,48.26,VCC,3V3,,,,"/>
<approved hash="102,1,-12.7,48.26,VCC,3V3,,,,"/>
<approved hash="104,1,-48.26,43.18,IC2,VOUT,3V3,,,"/>
</errors>
</schematic>
</drawing>
<compatibility>
<note version="6.3" minversion="6.2.2" severity="warning">
Since Version 6.2.2 text objects can contain more than one line,
which will not be processed correctly with this version.
</note>
<note version="8.3" severity="warning">
Since Version 8.3, EAGLE supports URNs for individual library
assets (packages, symbols, and devices). The URNs of those assets
will not be understood (or retained) with this version.
</note>
<note version="8.3" severity="warning">
Since Version 8.3, EAGLE supports the association of 3D packages
with devices in libraries, schematics, and board files. Those 3D
packages will not be understood (or retained) with this version.
</note>
</compatibility>
</eagle>
